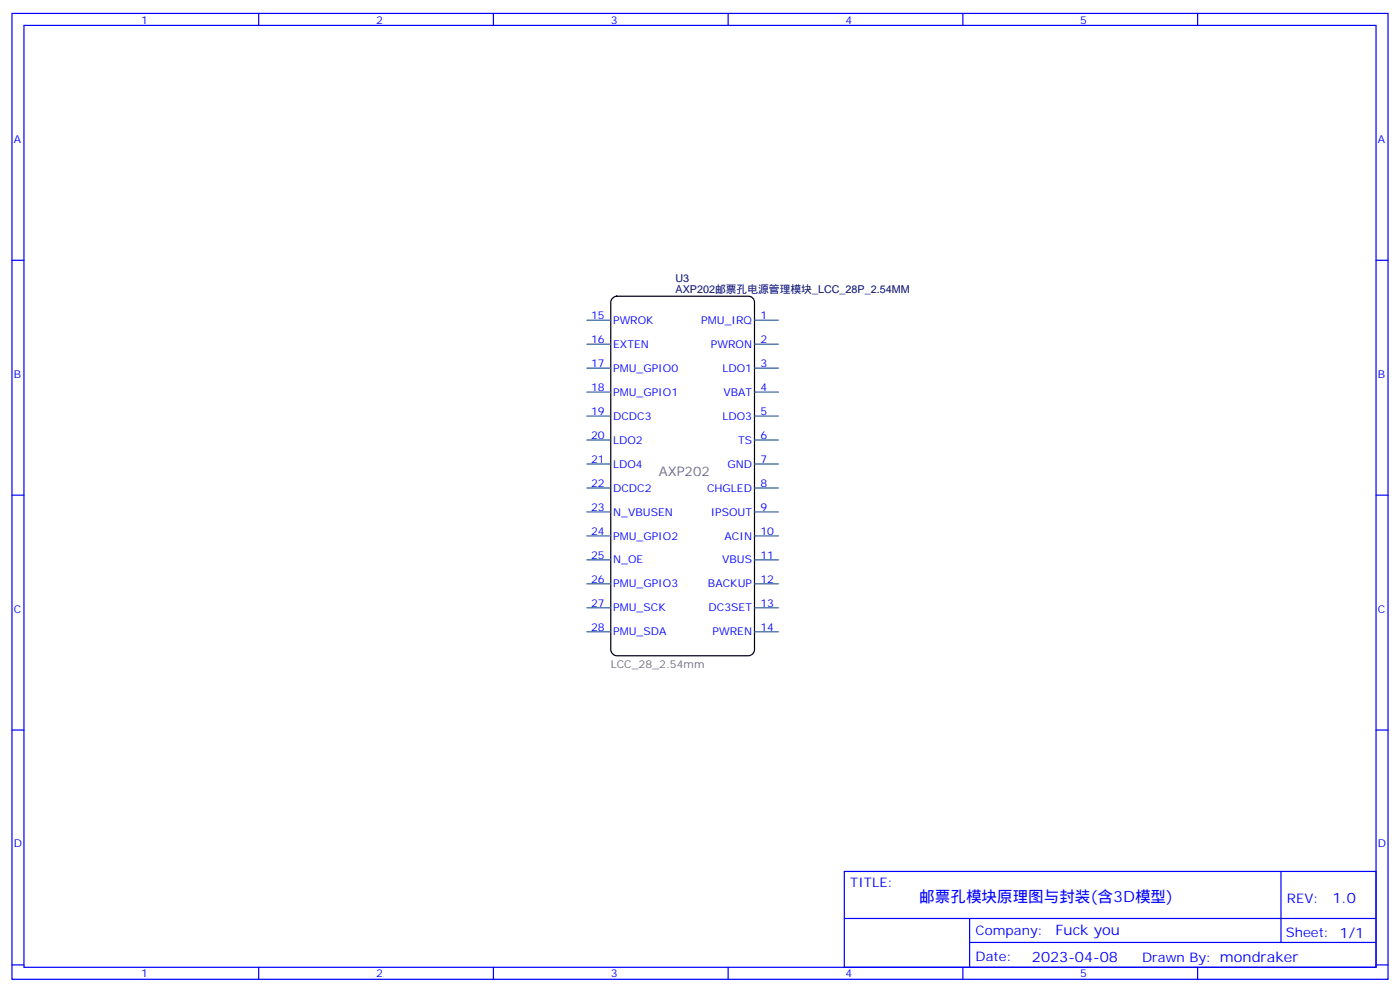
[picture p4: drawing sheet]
<svg xmlns="http://www.w3.org/2000/svg" width="412mm" height="292mm" viewBox="0 0 412 292" stroke-linecap="round" stroke-linejoin="round" font-family="sans-serif">
<g fill="none" stroke="#00f" stroke-width=".35">
<path d="M3.5 4h405.4v284.3h-405.4zM7.1 7.5h398.2v277.3h-398.2zM76.2 4v3.5M145.3 4v3.5M214.5 4v3.5M283.6 4v3.5M352.8 4v3.5M3.5 76.6h3.6M405.3 76.6h3.6M3.5 145.8h3.6M405.3 145.8h3.6M3.5 214.9h3.6"/>
<path d="M405.3 214.9h3.6M248.7 256.5h156.6v28.3h-156.6zM377.3 256.6v20.8M248.7 270.4h156.5M285.6 277.4h119.6M285.6 270.4v14.1M3.5 284.1h3.6M76.2 284.8v3.5M145.3 284.8v3.5M214.5 284.8v3.5M283.6 284.8v3.5M352.8 284.8v3.5"/>
<path d="M405.3 284.1h3.6"/>
</g>
<path d="M180.5 87.7l1.2-.5h38.8a1.76 1.76 0 0 1 1.7 1.8v102.3a1.89 1.89 0 0 1-1.7 1.7h-38.8a1.89 1.89 0 0 1-1.8-1.7v-102.3z" fill="none" stroke="#000" stroke-width=".35"/>
<g fill="none" stroke="#369" stroke-width=".35">
<path d="M172.9 94.3h7M222.2 94.3h7.1M172.9 115.4h7M172.9 108.4h7M172.9 101.3h7M222.2 115.4h7.1M222.2 108.4h7.1M222.2 101.3h7.1M172.9 136.6h7M172.9 129.5h7M172.9 122.5h7M222.2 136.6h7.1"/>
<path d="M222.2 129.5h7.1M222.2 122.5h7.1M172.9 143.7h7M172.9 150.7h7M172.9 157.8h7M222.2 143.7h7.1M222.2 150.7h7.1M222.2 157.8h7.1M172.9 164.8h7M172.9 171.9h7M172.9 178.9h7M222.2 164.8h7.1"/>
<path d="M222.2 171.9h7.1M222.2 178.9h7.1M172.9 186h7M222.2 186h7.1"/>
</g>
<text font-size="4.6" fill="#00f" x="270.8" y="265.6">邮票孔模块原理图与封装(含3D模型)</text>
<g font-size="4.2" fill="#00f">
<text x="392.5" y="265.8">1.0</text>
<text x="310.9" y="275.4">Fuck you</text>
<text x="304" y="283.2">2023-04-08</text>
</g>
<text font-size="3.9" fill="#666" x="194" y="140.1">AXP202</text>
<g font-size="3.9" fill="#00f">
<text x="250.5" y="261.1">TITLE:</text>
<text x="379.1" y="265.8">REV:</text>
<text x="287.4" y="275.3">Company:</text>
<text x="378.7" y="275.9">Sheet: 1/1</text>
<text x="287.4" y="283">Date:</text>
<text x="336.4" y="283.1">Drawn By: mondraker</text>
</g>
<g font-size="3.2" fill="#00f">
<text x="41.6" y="6.9">1</text>
<text x="110.8" y="6.9">2</text>
<text x="179.9" y="6.9">3</text>
<text x="249.1" y="6.9">4</text>
<text x="318.2" y="6.9">5</text>
<text x="4.1" y="42.1">A</text>
<text x="405.9" y="42.1">A</text>
<text x="174.1" y="93.9">15</text>
<text x="180.6" y="95.3">PWROK</text>
<text x="206.6" y="95.3">PMU_IRQ</text>
<text x="224" y="93.9">1</text>
<text x="174.1" y="101">16</text>
<text x="224" y="101">2</text>
<text x="180.6" y="102.4">EXTEN</text>
<text x="209.4" y="102.4">PWRON</text>
<text x="4.1" y="111.2">B</text>
<text x="174.1" y="108">17</text>
<text x="180.6" y="109.4">PMU_GPIO0</text>
<text x="212.8" y="109.4">LDO1</text>
<text x="224" y="108">3</text>
<text x="405.9" y="111.2">B</text>
<text x="174.1" y="115.1">18</text>
<text x="180.6" y="116.5">PMU_GPIO1</text>
<text x="213.1" y="116.5">VBAT</text>
<text x="224" y="115.1">4</text>
<text x="174.1" y="122.1">19</text>
<text x="180.6" y="123.5">DCDC3</text>
<text x="212.8" y="123.5">LDO3</text>
<text x="224" y="122.1">5</text>
<text x="174.1" y="129.2">20</text>
<text x="180.6" y="130.6">LDO2</text>
<text x="217.4" y="130.6">TS</text>
<text x="224" y="129.2">6</text>
<text x="174.1" y="136.2">21</text>
<text x="180.6" y="137.7">LDO4</text>
<text x="214.3" y="137.7">GND</text>
<text x="224" y="136.2">7</text>
<text x="174.1" y="143.3">22</text>
<text x="224" y="143.3">8</text>
<text x="180.6" y="144.7">DCDC2</text>
<text x="208.3" y="144.7">CHGLED</text>
<text x="174.1" y="150.4">23</text>
<text x="180.6" y="151.8">N_VBUSEN</text>
<text x="209.4" y="151.8">IPSOUT</text>
<text x="224" y="150.4">9</text>
<text x="174.1" y="157.4">24</text>
<text x="180.6" y="158.8">PMU_GPIO2</text>
<text x="213.5" y="158.8">ACIN</text>
<text x="224" y="157.4">10</text>
<text x="174.1" y="164.5">25</text>
<text x="180.6" y="165.9">N_OE</text>
<text x="212.7" y="165.9">VBUS</text>
<text x="224" y="164.5">11</text>
<text x="174.1" y="171.5">26</text>
<text x="180.6" y="172.9">PMU_GPIO3</text>
<text x="208.6" y="172.9">BACKUP</text>
<text x="224" y="171.5">12</text>
<text x="174.1" y="178.6">27</text>
<text x="180.6" y="180">PMU_SCK</text>
<text x="208.7" y="180">DC3SET</text>
<text x="224" y="178.6">13</text>
<text x="4.1" y="180.3">C</text>
<text x="174.1" y="185.6">28</text>
<text x="224" y="185.6">14</text>
<text x="405.9" y="180.3">C</text>
<text x="180.6" y="187">PMU_SDA</text>
<text x="209.9" y="187">PWREN</text>
<text x="4.1" y="249.5">D</text>
<text x="405.9" y="249.5">D</text>
<text x="41.6" y="287.8">1</text>
<text x="110.8" y="287.8">2</text>
<text x="179.9" y="287.8">3</text>
<text x="249.1" y="287.8">4</text>
<text x="318.2" y="287.8">5</text>
</g>
<g font-size="3.2" fill="#000080">
<text x="199" y="82.9">U3</text>
<text x="199" y="86.1">AXP202邮票孔电源管理模块_LCC_28P_2.54MM</text>
</g>
<text font-size="3.2" fill="#666" x="179.9" y="196.6">LCC_28_2.54mm</text>
</svg>
